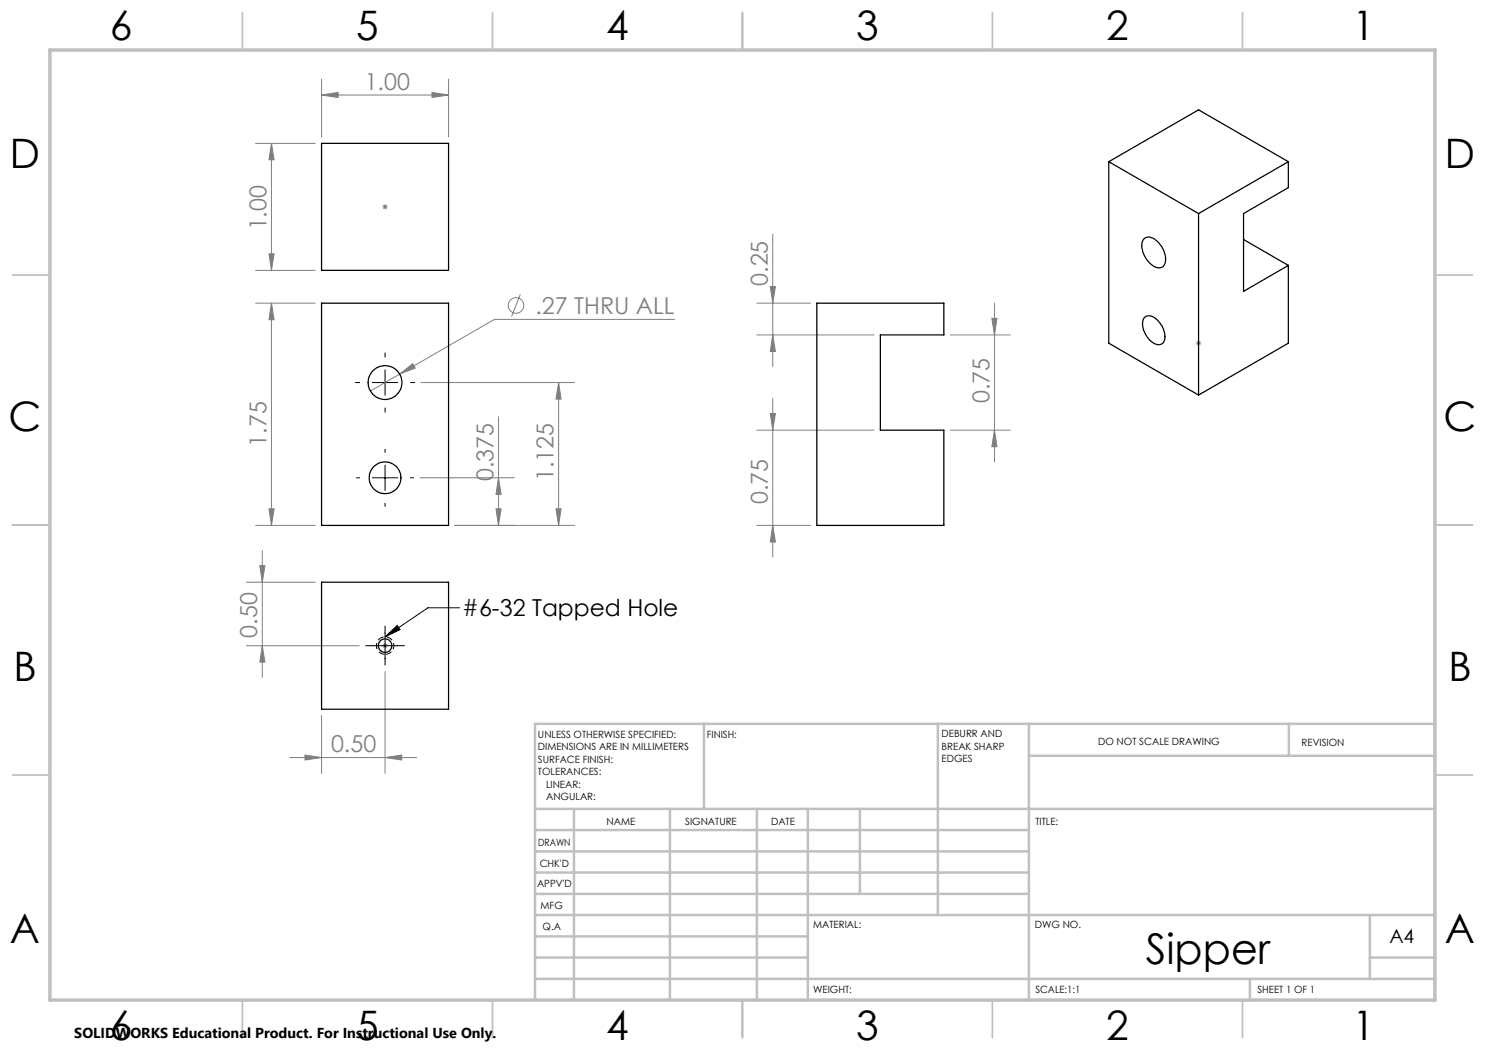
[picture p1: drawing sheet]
<svg xmlns="http://www.w3.org/2000/svg" width="297mm" height="210mm" viewBox="0 0 297 210" stroke-linecap="round" stroke-linejoin="round" font-family="sans-serif">
<g fill="none" stroke="#808080" stroke-width=".2">
<path d="M64.3 19l3.3-.5v1zM64.3 15.8v11.6M64.3 19h25.4M86.4 18.5l3.3 .5-3.3 .5zM89.7 15.8v11.6M51.1 28.7h11.9M54.3 28.7l.5 3.3h-1zM54.3 28.7v25.4M51.1 54.1h11.9M53.8 50.8h1l-.5 3.3zM76.5 41.4h1M76.7 41l.7 .7"/>
<path d="M77 40.9v1M77.4 41l-.7 .7M104.1 58.9l-1.8 4.4M154.1 57.3h1l-.5 3.3zM154.6 46.8v26.5M51.1 60.6h11.9M54.3 60.6l.5 3.4h-1zM54.3 60.6v44.5M79.9 74.8l2.7-2.1 .4 .9zM79.9 74.8l-5.8 3.4M84.2 76.5h30.7M111.7 76.5v28.6"/>
<path d="M111.7 76.5l.5 3.3h-1zM134.9 63.9h-36l-19 10.9M151.4 67h23.4M151.4 60.6h10.7M154.6 79.7v31.7M154.6 67l.5 3.3h-1zM190 67h12.1M198.4 63.7h1l-.5 3.3zM198.9 60.6v31.8M239.2 68.6h1M239.4 68.3l.7 .7M239.7 68.1v1"/>
<path d="M240.1 68.3l-.7 .7M84 95.6h18.9M99.7 83.4v21.7M99.7 95.6l.5 3.3h-1zM151.4 86h23.4M154.1 82.7h1l-.5 3.3zM190 86h12.1M198.9 86l.5 3.4h-1zM49.3 116.4h13.7M51.1 105.1h11.9M52 113.1h1l-.5 3.3zM52.5 110.1v25.4"/>
<path d="M53.8 101.8h1l-.5 3.3zM91 105.1h23.9M99.2 101.8h1l-.5 3.3zM111.2 101.8h1l-.5 3.3zM151.4 105.1h10.7M154.6 105.1l.5 3.3h-1zM49.3 129.1h22.6M52.5 129.1l.5 3.3h-1zM76.5 129.1h1M76.7 128.8l.7 .7M77 128.6v1M77 134.3v20.4"/>
<path d="M77.4 128.8l-.7 .7M58 151.5h25.4M61 151l3.3 .5-3.3 .5zM64.3 143.1v11.6M77 151.5l3.3-.5v1z"/>
<circle cx="103.2" cy="61.1" r="1.55"/>
</g>
<path d="M77 130.9a1.75 1.75 0 0 1-1.5-2.6 1.75 1.75 0 0 1 3-.2 1.75 1.75 0 0 1-1.3 2.8h-.2" fill="none" stroke="#000" stroke-width=".2" stroke-dasharray="1.3 .6" stroke-dashoffset="-.1" stroke-linecap="butt"/>
<g fill="none" stroke="#000" stroke-width=".2">
<path d="M71.1 76.5h.8M74.5 76.5h5.1M77 70.6v.8M77 74v5M82.1 76.5h.8M71.3 95.6h.6M74.5 95.6h5.1M77 81.6v.8M77 89.8v.7M77 93v5.1M82.1 95.6h.6M77 100.6v.7"/>
<path d="M73.1 129.1h7.8M77 127.4l2.4-2.3 .6 .8zM77 125.2v7.8M91.9 121.6h-6.3l-8.6 5.8"/>
</g>
<g fill="none" stroke="#c0c0c0" stroke-width=".35">
<path d="M48.5 2.5v7.5M98.5 2.5v7.5M148.5 2.5v7.5M198.5 2.5v7.5M248.5 2.5v7.5M2.5 55h7.5M287 55h7.5M2.5 105h7.5M287 105h7.5M2.5 155h7.5M287 155h7.5M48.5 200v7.5"/>
<path d="M98.5 200v7.5M148.5 200v7.5M198.5 200v7.5M248.5 200v7.5"/>
</g>
<g fill="none" stroke="#c0c0c0" stroke-width=".5">
<path d="M140.8 144.8v17M187.6 144.8v38.2M205.8 144.8v55.2M205.8 151.2h81.2M257.8 144.8v6.4M287 144.8h-180v55.2M107 161.8h180M107 178.8h98.8M107 174.5h98.8M107 170.3h98.8M107 166h98.8M114.8 161.8v38.2"/>
<path d="M134 161.8v38.2M151.4 161.8v38.2M161.6 161.8v38.2M172 161.8v17M107 195.8h180M107 191.5h54.6M107 187.3h54.6M107 183h180M250 195.8v4.2M274 191.5h13M274 183v12.8"/>
</g>
<path d="M10 10h277v190h-277z" fill="none" stroke="#c0c0c0" stroke-width=".7"/>
<g fill="#808080">
<path d="M77 151.5l3.3-.5v1zM61 151l3.3 .5-3.3 .5z"/>
<path d="M79.9 74.8l3.1-1.2-.4-.9zM64.3 19l3.3-.5v1zM86.4 18.5l3.3 .5-3.3 .5z"/>
<path d="M99.2 101.8h1l-.5 3.3zM99.7 95.6l.5 3.3h-1zM111.2 101.8h1l-.5 3.3zM111.7 76.5l.5 3.3h-1zM198.9 86l.5 3.4h-1zM198.4 63.7h1l-.5 3.3z"/>
<path d="M54.3 60.6l.5 3.4h-1zM53.8 101.8h1l-.5 3.3zM54.3 28.7l.5 3.3h-1zM53.8 50.8h1l-.5 3.3zM154.1 57.3h1l-.5 3.3zM154.6 67l.5 3.3h-1zM154.1 82.7h1l-.5 3.3zM154.6 105.1l.5 3.3h-1zM52 113.1h1l-.5 3.3zM52.5 129.1l.5 3.3h-1z"/>
</g>
<path d="M77 127.4l2.4-2.3 .6 .8z" fill="#000"/>
<g fill="none" stroke="#000" stroke-width=".25">
<path d="M64.3 28.7h25.4v25.4h-25.4zM221.8 32.3l17.9 10.4M221.8 32.3l17.9-10.3 18 10.3M221.8 32.3v36.3l17.9 10.4M257.7 32.3l-18 10.4M257.7 32.3v5.2l-9 5.2v15.6l9-5.2M228.8 47.7a2.1 2.1 0 0 1 2.8 .7 4.2 4.2 0 0 1 1.2 4.7 1.6 1.6 0 0 1-2.4-.1 4.8 4.8 0 0 1-1.8-4.9zM239.7 42.7v36.3M248.7 47.9l9 5.2M257.7 53.1v15.5l-18 10.4M64.3 60.6h25.4v44.5h-25.4zM163.4 60.6h25.4v6.4h-12.7v19h12.7v19.1h-25.4z"/>
<path d="M229 63.4a2.08 2.08 0 0 1 2.7 .9 3.9 3.9 0 0 1 1 4.2 1.6 1.6 0 0 1-2.4-.2 4.1 4.1 0 0 1-1.5-4.7zM64.3 116.4h25.4v25.4h-25.4z"/>
<circle cx="77" cy="76.5" r="3.4"/>
<circle cx="77" cy="95.6" r="3.2"/>
<circle cx="77" cy="129.1" r="1.35"/>
</g>
<text font-size="8.5" x="229.2" y="192.7">Sipper</text>
<g font-size="8.1">
<text x="22" y="8">6</text>
<text x="71.2" y="8">5</text>
<text x="121.2" y="8">4</text>
<text x="171.3" y="8">3</text>
<text x="221.3" y="8">2</text>
<text x="270.5" y="8">1</text>
<text x="2" y="33.6">D</text>
<text x="289" y="33.6">D</text>
<text x="1.7" y="86.1">C</text>
<text x="288.7" y="86.1">C</text>
<text x="2.7" y="136.1">B</text>
<text x="289.7" y="136.1">B</text>
<text x="2" y="188.6">A</text>
<text x="289" y="188.6">A</text>
<text x="22" y="208">6</text>
<text x="71.2" y="208">5</text>
<text x="121.2" y="208">4</text>
<text x="171.3" y="208">3</text>
<text x="221.3" y="208">2</text>
<text x="270.5" y="208">1</text>
</g>
<g font-size="4.7" fill="#808080">
<text x="72.9" y="18">1.00</text>
<text x="53.3" y="46.1" transform="rotate(-90 53.3 46.1)">1.00</text>
<text x="153.6" y="57.2" transform="rotate(-90 153.6 57.2)">0.25</text>
<text x="107.1" y="62.8">.27 THRU ALL</text>
<text x="197.9" y="80.6" transform="rotate(-90 197.9 80.6)">0.75</text>
<text x="53.3" y="89.3" transform="rotate(-90 53.3 89.3)">1.75</text>
<text x="98.7" y="96.3" transform="rotate(-90 98.7 96.3)">0.375</text>
<text x="110.7" y="96.3" transform="rotate(-90 110.7 96.3)">1.125</text>
<text x="153.6" y="100.8" transform="rotate(-90 153.6 100.8)">0.75</text>
<text x="51.5" y="127.6" transform="rotate(-90 51.5 127.6)">0.50</text>
<text x="66.2" y="150.5">0.50</text>
</g>
<text font-size="4.7" x="92.5" y="123.3">#6-32 Tapped Hole</text>
<text font-size="3.9" x="277.9" y="188.5">A4</text>
<text font-size="2.9" x="14.9" y="207.6">SOLIDWORKS Educational Product. For Instructional Use Only.</text>
<g font-size="2">
<text x="107.6" y="147.6">UNLESS OTHERWISE SPECIFIED:</text>
<text x="141.4" y="147.6">FINISH:</text>
<text x="188.3" y="147.5">DEBURR AND</text>
<text x="188.3" y="150">BREAK SHARP</text>
<text x="219.6" y="149">DO NOT SCALE DRAWING</text>
<text x="260.3" y="149.2">REVISION</text>
<text x="107.6" y="150.1">DIMENSIONS ARE IN MILLIMETERS</text>
<text x="107.6" y="152.6">SURFACE FINISH:</text>
<text x="107.6" y="155.1">TOLERANCES:</text>
<text x="188.3" y="152.5">EDGES</text>
<text x="109.2" y="157.6">LINEAR:</text>
<text x="109.2" y="160.1">ANGULAR:</text>
<text x="121.3" y="165">NAME</text>
<text x="137" y="164.9">SIGNATURE</text>
<text x="154.2" y="164.9">DATE</text>
<text x="207.1" y="164.9">TITLE:</text>
<text x="107.6" y="169.1">DRAWN</text>
<text x="107.9" y="173.3">CHK'D</text>
<text x="107.4" y="177.4">APPV'D</text>
<text x="108.1" y="181.8">MFG</text>
<text x="108.5" y="186">Q.A</text>
<text x="162.6" y="185.5">MATERIAL:</text>
<text x="207" y="185.5">DWG NO.</text>
<text x="162.6" y="198.5">WEIGHT:</text>
<text x="207.1" y="198.6">SCALE:1:1</text>
<text x="251.5" y="198.6">SHEET 1 OF 1</text>
</g>
</svg>
